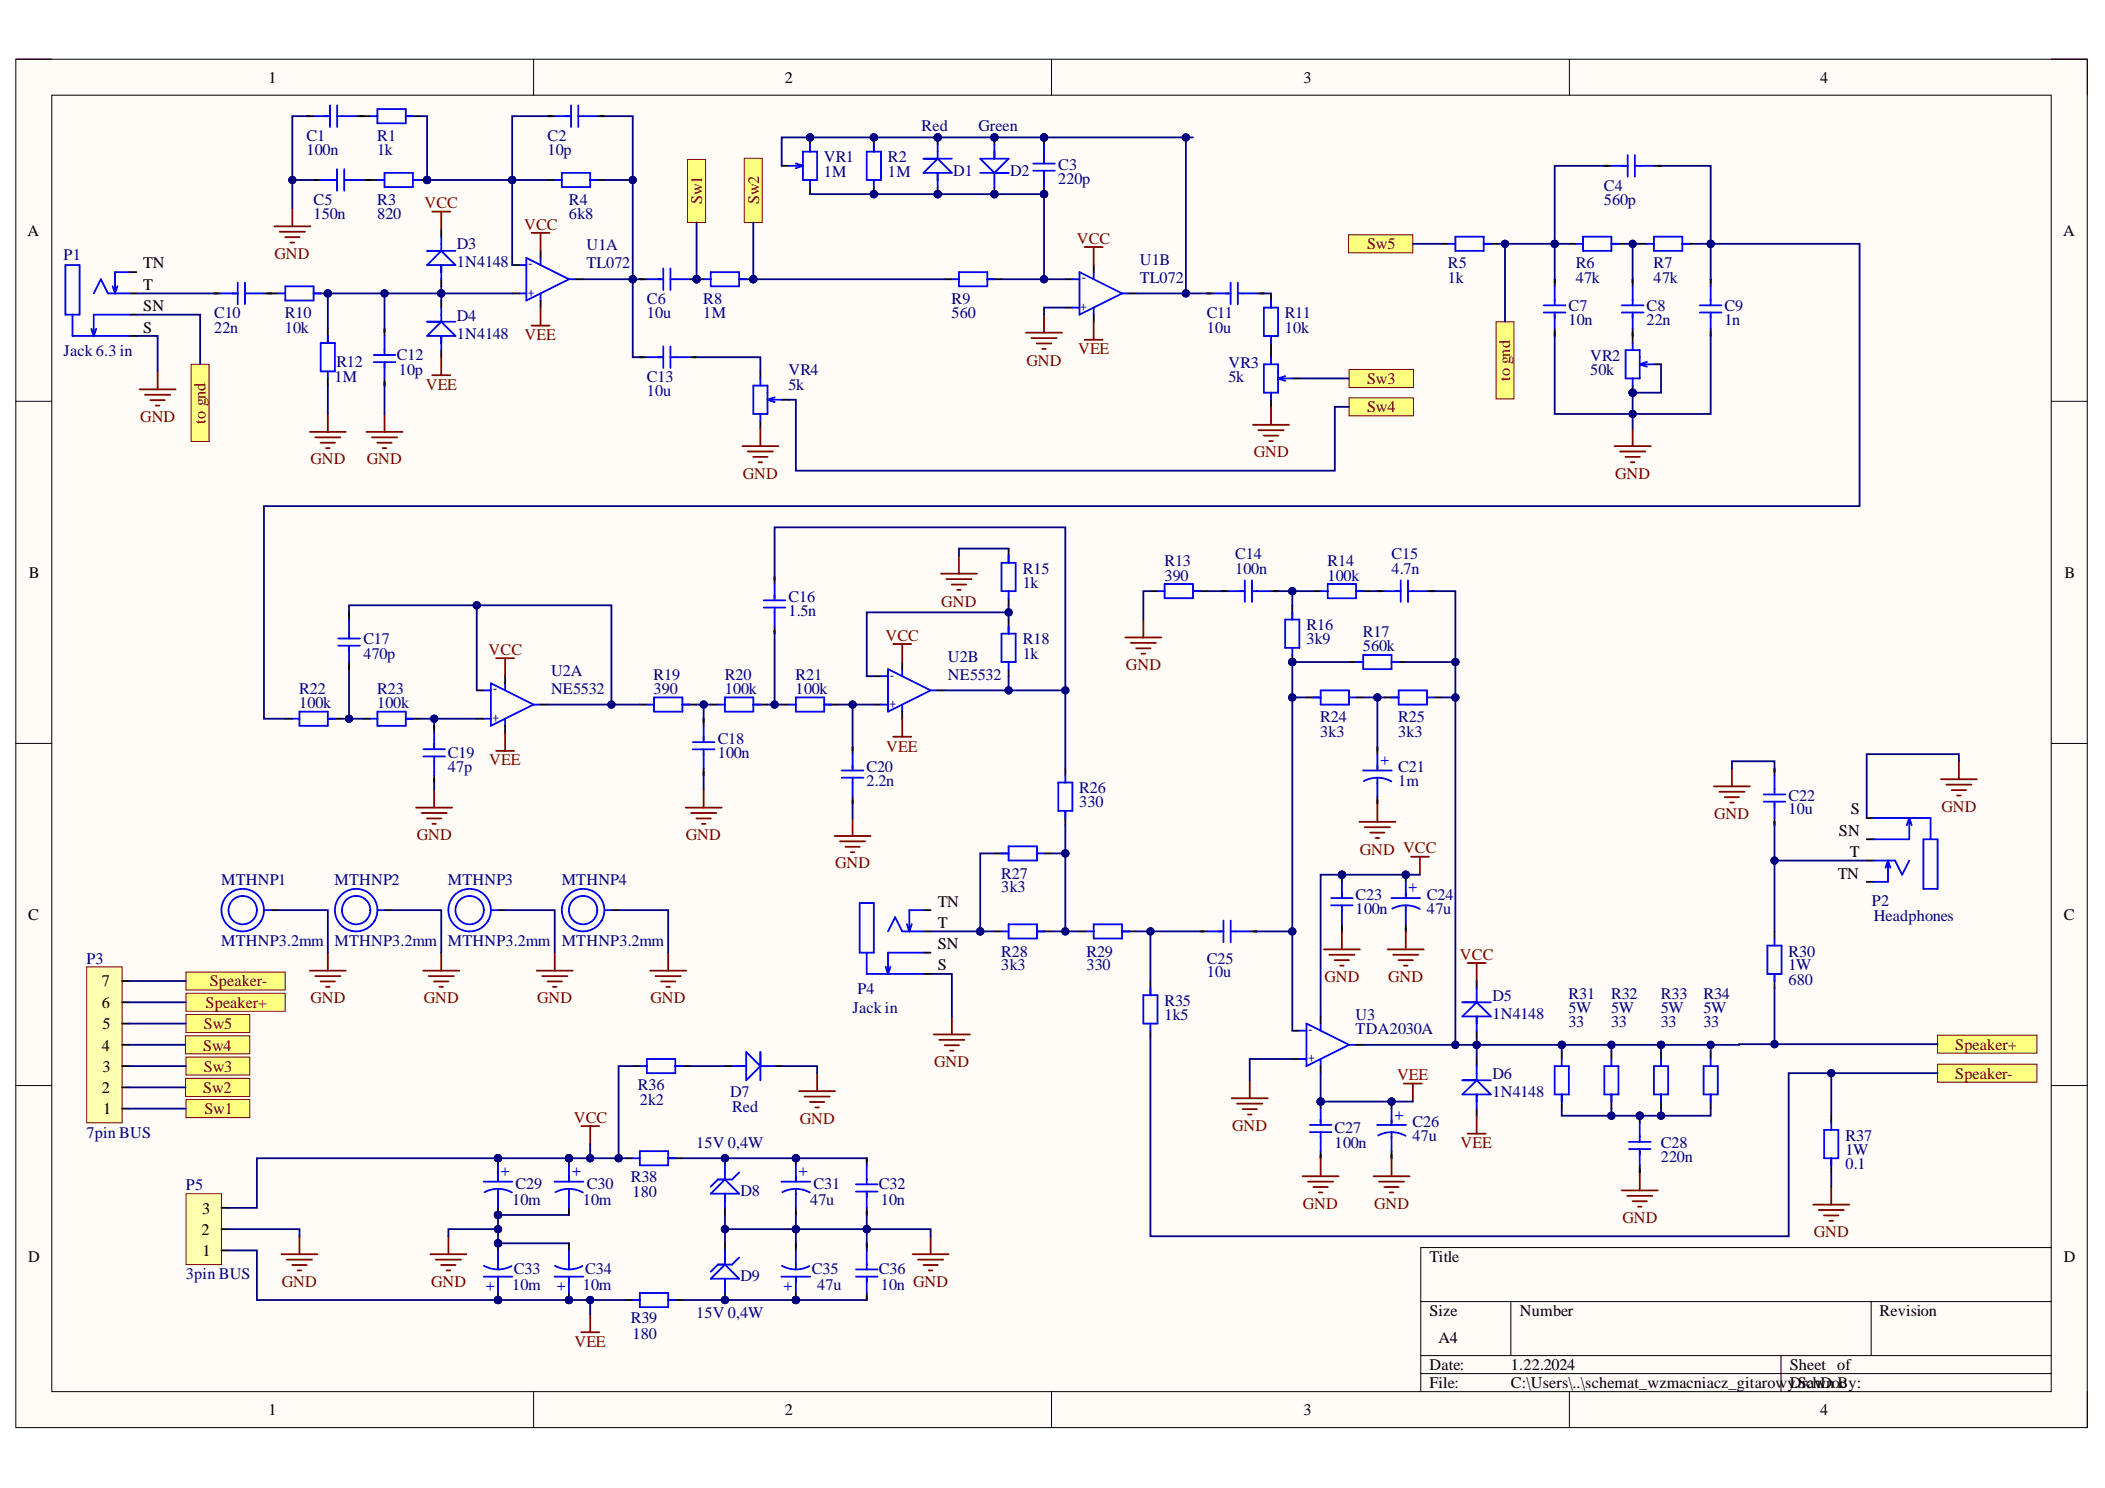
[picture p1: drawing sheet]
# Altium project PADS PROJEKT Wzmacniacza gitarowego.PrjPcb
1 sheet, 100 parts. Net scope: flat (ports and power ports of the same name join across sheets).
Board file: PCB_wzmacniacz.PcbDoc

## Sheet schemat_wzmacniacz_gitarowy.SchDoc
size A4; SheetNumber: 1; SheetTotal: 1

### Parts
C1  Capacitance: 100n  [Capacitor THT 2,54mm - duplicate]  (hidden comment: CAP ceramic 2,5mm generic)
C2  Capacitance: 10p  [Capacitor THT 2,54mm - duplicate]  (hidden comment: CAP ceramic 2,5mm generic)
C3  Capacitance: 220p  [Capacitor THT 2,54mm - duplicate]  (hidden comment: CAP ceramic 2,5mm generic)
C4  Capacitance: 560p  [Capacitor THT 2,54mm - duplicate]  (hidden comment: CAP ceramic 2,5mm generic)
C5  Capacitance: 150n  [Capacitor THT 5mm]  (hidden comment: CAP ceramic 5mm generic_1)
C6  Capacitance: 10u  [Capacitor THT 2,54mm - duplicate]  (hidden comment: CAP ceramic 2,5mm generic)
C7  Capacitance: 10n  [Capacitor THT 2,54mm - duplicate]  (hidden comment: CAP ceramic 2,5mm generic)
C8  Capacitance: 22n  [Capacitor THT 2,54mm - duplicate]  (hidden comment: CAP ceramic 2,5mm generic)
C9  Capacitance: 1n  [Capacitor THT 2,54mm - duplicate]  (hidden comment: CAP ceramic 2,5mm generic)
C10  Capacitance: 22n  [Capacitor THT 2,54mm - duplicate]  (hidden comment: CAP ceramic 2,5mm generic)
C11  Capacitance: 10u  [Capacitor THT 2,54mm - duplicate]  (hidden comment: CAP ceramic 2,5mm generic)
C12  Capacitance: 10p  [Capacitor THT 2,54mm - duplicate]  (hidden comment: CAP ceramic 2,5mm generic)
C13  Capacitance: 10u  [Capacitor THT 2,54mm - duplicate]  (hidden comment: CAP ceramic 2,5mm generic)
C14  Capacitance: 100n  [Capacitor THT 2,54mm - duplicate]  (hidden comment: CAP ceramic 2,5mm generic)
C15  Capacitance: 4.7n  [Capacitor THT 2,54mm - duplicate]  (hidden comment: CAP ceramic 2,5mm generic)
C16  Capacitance: 1.5n  [Capacitor THT 2,54mm - duplicate]  (hidden comment: CAP ceramic 2,5mm generic)
C17  Capacitance: 470p  [Capacitor THT 2,54mm - duplicate]  (hidden comment: CAP ceramic 2,5mm generic)
C18  Capacitance: 100n  [Capacitor THT 2,54mm - duplicate]  (hidden comment: CAP ceramic 2,5mm generic)
C19  Capacitance: 47p  [Capacitor THT 2,54mm - duplicate]  (hidden comment: CAP ceramic 2,5mm generic)
C20  Capacitance: 2.2n  [Capacitor THT 2,54mm - duplicate]  (hidden comment: CAP ceramic 2,5mm generic)
C21  Capacitance: 1m  [Capacitor Electrolytic THT fi13]  (hidden comment: Cap electrolytic fi13 generic)
C22  Capacitance: 10u  [Capacitor THT 2,54mm - duplicate]  (hidden comment: CAP ceramic 2,5mm generic)
C23  Capacitance: 100n  [Capacitor THT 2,54mm - duplicate]  (hidden comment: CAP ceramic 2,5mm generic)
C24  Capacitance: 47u  [Capacitor electrolytic tht fi8]  (hidden comment: Cap electrolytic fi8 generic)
C25  Capacitance: 10u  [Capacitor THT 2,54mm - duplicate]  (hidden comment: CAP ceramic 2,5mm generic)
C26  Capacitance: 47u  [Capacitor electrolytic tht fi8]  (hidden comment: Cap electrolytic fi8 generic)
C27  Capacitance: 100n  [Capacitor THT 2,54mm - duplicate]  (hidden comment: CAP ceramic 2,5mm generic)
C28  Capacitance: 220n  [Capacitor THT 5mm]  (hidden comment: CAP ceramic 5mm generic_1)
C29  Capacitance: 10m  [Capacitor electrolytic tht fi16x40]  (hidden comment: Cap electrolytic fi16 generic_1)
C30  Capacitance: 10m  [Capacitor electrolytic tht fi16x40]  (hidden comment: Cap electrolytic fi16 generic_1)
C31  Capacitance: 47u  [Capacitor electrolytic tht fi8]  (hidden comment: Cap electrolytic fi8 generic)
C32  Capacitance: 10n  [Capacitor THT 2,54mm - duplicate]  (hidden comment: CAP ceramic 2,5mm generic)
C33  Capacitance: 10m  [Capacitor electrolytic tht fi16x40]  (hidden comment: Cap electrolytic fi16 generic_1)
C34  Capacitance: 10m  [Capacitor electrolytic tht fi16x40]  (hidden comment: Cap electrolytic fi16 generic_1)
C35  Capacitance: 47u  [Capacitor electrolytic tht fi8]  (hidden comment: Cap electrolytic fi8 generic)
C36  Capacitance: 10n  [Capacitor THT 2,54mm - duplicate]  (hidden comment: CAP ceramic 2,5mm generic)
D1  Red  [Led Diode 5mm tht - duplicate]
D2  Green  [Led Diode 5mm tht - duplicate]
D3  1N4148  [1N4148]
D4  1N4148  [1N4148]
D5  1N4148  [1N4148]
D6  1N4148  [1N4148]
D7  Red  [Led Diode 5mm tht - duplicate]
D8  15V 0,4W  [ZENER 15V 0.4W]
D9  15V 0,4W  [ZENER 15V 0.4W]
MTHNP1  MTHNP3.2mm  [MTH NP 3.2mm]
MTHNP2  MTHNP3.2mm  [MTH NP 3.2mm]
MTHNP3  MTHNP3.2mm  [MTH NP 3.2mm]
MTHNP4  MTHNP3.2mm  [MTH NP 3.2mm]
P1  Jack 6.3 in  [AMPHENOL ACJM-HHOP]
P2  Headphones  [AMPHENOL ACJM-HHOP]
P3  7pin BUS  [7 PIN BUS]
P4  Jack in  [AMPHENOL ACJM-HHOP]
P5  3pin BUS  [3 Pin BUS]
R1  Resistance: 1k  [Resistor THT 0,25W]  (hidden comment: Resistor 1/4W generic)
R2  Resistance: 1M  [Resistor THT 0,25W]  (hidden comment: Resistor 1/4W generic)
R3  Resistance: 820  [Resistor THT 0,25W]  (hidden comment: Resistor 1/4W generic)
R4  Resistance: 6k8  [Resistor THT 0,25W]  (hidden comment: Resistor 1/4W generic)
R5  Resistance: 1k  [Resistor THT 0,25W]  (hidden comment: Resistor 1/4W generic)
R6  Resistance: 47k  [Resistor THT 0,25W]  (hidden comment: Resistor 1/4W generic)
R7  Resistance: 47k  [Resistor THT 0,25W]  (hidden comment: Resistor 1/4W generic)
R8  Resistance: 1M  [Resistor THT 0,25W]  (hidden comment: Resistor 1/4W generic)
R9  Resistance: 560  [Resistor THT 0,25W]  (hidden comment: Resistor 1/4W generic)
R10  Resistance: 10k  [Resistor THT 0,25W]  (hidden comment: Resistor 1/4W generic)
R11  Resistance: 10k  [Resistor THT 0,25W]  (hidden comment: Resistor 1/4W generic)
R12  Resistance: 1M  [Resistor THT 0,25W]  (hidden comment: Resistor 1/4W generic)
R13  Resistance: 390  [Resistor THT 0,25W]  (hidden comment: Resistor 1/4W generic)
R14  Resistance: 100k  [Resistor THT 0,25W]  (hidden comment: Resistor 1/4W generic)
R15  Resistance: 1k  [Resistor THT 0,25W]  (hidden comment: Resistor 1/4W generic)
R16  Resistance: 3k9  [Resistor THT 0,25W]  (hidden comment: Resistor 1/4W generic)
R17  Resistance: 560k  [Resistor THT 0,25W]  (hidden comment: Resistor 1/4W generic)
R18  Resistance: 1k  [Resistor THT 0,25W]  (hidden comment: Resistor 1/4W generic)
R19  Resistance: 390  [Resistor THT 0,25W]  (hidden comment: Resistor 1/4W generic)
R20  Resistance: 100k  [Resistor THT 0,25W]  (hidden comment: Resistor 1/4W generic)
R21  Resistance: 100k  [Resistor THT 0,25W]  (hidden comment: Resistor 1/4W generic)
R22  Resistance: 100k  [Resistor THT 0,25W]  (hidden comment: Resistor 1/4W generic)
R23  Resistance: 100k  [Resistor THT 0,25W]  (hidden comment: Resistor 1/4W generic)
R24  Resistance: 3k3  [Resistor THT 0,25W]  (hidden comment: Resistor 1/4W generic)
R25  Resistance: 3k3  [Resistor THT 0,25W]  (hidden comment: Resistor 1/4W generic)
R26  Resistance: 330  [Resistor THT 0,25W]  (hidden comment: Resistor 1/4W generic)
R27  Resistance: 3k3  [Resistor THT 0,25W]  (hidden comment: Resistor 1/4W generic)
R28  Resistance: 3k3  [Resistor THT 0,25W]  (hidden comment: Resistor 1/4W generic)
R29  Resistance: 330  [Resistor THT 0,25W]  (hidden comment: Resistor 1/4W generic)
R30  1W  Resistance: 680  [Resistor THT 1W]
R31  5W  Resistance: 33  [Resistor THT 5W]
R32  5W  Resistanceter 1: 33  [Resistor THT 5W]
R33  5W  Resistanceter 1: 33  [Resistor THT 5W]
R34  5W  Resistanceter 1: 33  [Resistor THT 5W]
R35  Resistance: 1k5  [Resistor THT 0,25W]  (hidden comment: Resistor 1/4W generic)
R36  Resistance: 2k2  [Resistor THT 0,25W]  (hidden comment: Resistor 1/4W generic)
R37  1W  Resistance: 0.1  [Resistor THT 1W]
R38  Resistance: 180  [Resistor THT 0,25W]  (hidden comment: Resistor 1/4W generic)
R39  Resistance: 180  [Resistor THT 0,25W]  (hidden comment: Resistor 1/4W generic)
U1  TL072  [DIP8]  (parts A,B of 2)
U2  NE5532  [DIP8]  (parts A,B of 2)
U3  TDA2030A  [TDA2030A]
VR1  Resistance: 1M  [Variable Resistor]  (hidden comment: VR generic)
VR2  Resistance: 50k  [Variable Resistor]  (hidden comment: VR generic)
VR3  Resistance: 5k  [Variable Resistor]  (hidden comment: VR generic)
VR4  Resistance: 5k  [Variable Resistor]  (hidden comment: VR generic)

### Ports
Speaker+ (see schemat_wzmacniacz_gitarowy[1C]), Speaker+ (see schemat_wzmacniacz_gitarowy[4C]), Speaker- (see schemat_wzmacniacz_gitarowy[1C]), Speaker- (see schemat_wzmacniacz_gitarowy[4C]), Sw1 (see schemat_wzmacniacz_gitarowy[1D]), Sw1 (see schemat_wzmacniacz_gitarowy[2A]), Sw2 (see schemat_wzmacniacz_gitarowy[1D]), Sw2 (see schemat_wzmacniacz_gitarowy[2A]), Sw3 (see schemat_wzmacniacz_gitarowy[1C]), Sw3 (see schemat_wzmacniacz_gitarowy[3A]), Sw4 (see schemat_wzmacniacz_gitarowy[1C]), Sw4 (see schemat_wzmacniacz_gitarowy[3B]), Sw5 (see schemat_wzmacniacz_gitarowy[1C]), Sw5 (see schemat_wzmacniacz_gitarowy[3A]), to gnd (see schemat_wzmacniacz_gitarowy[1B]), to gnd (see schemat_wzmacniacz_gitarowy[3A])

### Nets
GND: C1.1 C5.1 C7.1 C9.1 C12.1 C18.2 C19.2 C20.2 C21.2 C22.2 C23.2 C24.2 C26.2 C27.2 C28.1 C29.2 C30.2 C31.2 C32.1 C33.2 C34.2 C35.2 C36.2 D7.K D8.A D9.K MTHNP1.1 MTHNP2.1 MTHNP3.1 MTHNP4.1 P1.S P2.S P4.S P5.2 R12.1 R13.1 R15.2 R37.2 U1.5(2IN+) U3.1(IN+) VR2.1 VR2.2 VR3.1 VR4.1
VCC: C23.1 C24.1 C29.1 C30.1 D3.K D5.K P5.3 R36.1 R38.1 U1.8(VCC) U2.8(VCC) U3.5(VCC)
VEE: C26.1 C27.1 C33.1 C34.1 D4.A D6.A P5.1 R39.1 U1.4(VEE) U2.4(VEE) U3.3(VEE)
NetC1_2: C1.2 R1.1
NetC2_1: C2.1 R1.2 R3.2 R4.1 U1.2(1IN-)
NetC2_2: C2.2 C6.1 C13.1 R4.2 U1.1(1OUT)
NetC3_1: C3.1 D1.A D2.K R2.1 R9.2 U1.6(2IN-) VR1.3
NetC3_2: C3.2 C11.1 D1.K D2.A R2.2 U1.7(2OUT) VR1.1 VR1.2
NetC4_1: C4.1 C7.2 P1.SN R5.2 R6.1 ; port to gnd
NetC4_2: C4.2 C9.2 R7.2 R22.1
NetC5_2: C5.2 R3.1
NetC6_2: C6.2 P3.1 R8.1 ; port Sw1
NetC8_1: C8.1 VR2.3
NetC8_2: C8.2 R6.2 R7.1
NetC10_1: C10.1 P1.T
NetC10_2: C10.2 R10.1
NetC11_2: C11.2 R11.2
NetC12_2: C12.2 D3.A D4.K R10.2 R12.2 U1.3(1IN+)
NetC13_2: C13.2 VR4.3
NetC14_1: C14.1 R13.2
NetC14_2: C14.2 R14.1 R16.2
NetC15_1: C15.1 R14.2
NetC15_2: C15.2 D5.A D6.K P3.6 R17.1 R25.1 R30.2 R31.1 R32.1 R33.1 R34.1 U3.4(OUT) ; port Speaker+
NetC16_1: C16.1 R18.1 R26.1 U2.7(2OUT)
NetC16_2: C16.2 R20.2 R21.1
NetC17_1: C17.1 R22.2 R23.1
NetC17_2: C17.2 R19.1 U2.1(1OUT) U2.2(1IN-)
NetC18_1: C18.1 R19.2 R20.1
NetC19_1: C19.1 R23.2 U2.3(1IN+)
NetC20_1: C20.1 R21.2 U2.5(2IN+)
NetC21_1: C21.1 R24.1 R25.2
NetC22_1: C22.1 P2.T R30.1
NetC25_1: C25.1 R29.2 R35.2
NetC25_2: C25.2 R16.1 R17.2 R24.2 U3.2(IN-)
NetC28_2: C28.2 R31.2 R32.2 R33.2 R34.2
NetC31_1: C31.1 C32.2 D8.K R38.2
NetC35_1: C35.1 C36.1 D9.A R39.2
NetD7_A: D7.A R36.2
NetP3_2: P3.2 R8.2 R9.1 ; port Sw2
NetP3_3: P3.3 VR3.2 ; port Sw3
NetP3_4: P3.4 VR4.2 ; port Sw4
NetP3_5: P3.5 R5.1 ; port Sw5
NetP3_7: P3.7 R35.1 R37.1 ; port Speaker-
NetP4_T: P4.T R27.2 R28.1
NetR11_1: R11.1 VR3.3
NetR15_1: R15.1 R18.2 U2.6(2IN-)
NetR26_2: R26.2 R27.1 R28.2 R29.1

Not connected (* = marked no-connect by the designer): P1 TN; P2 SN TN; P4 SN TN
